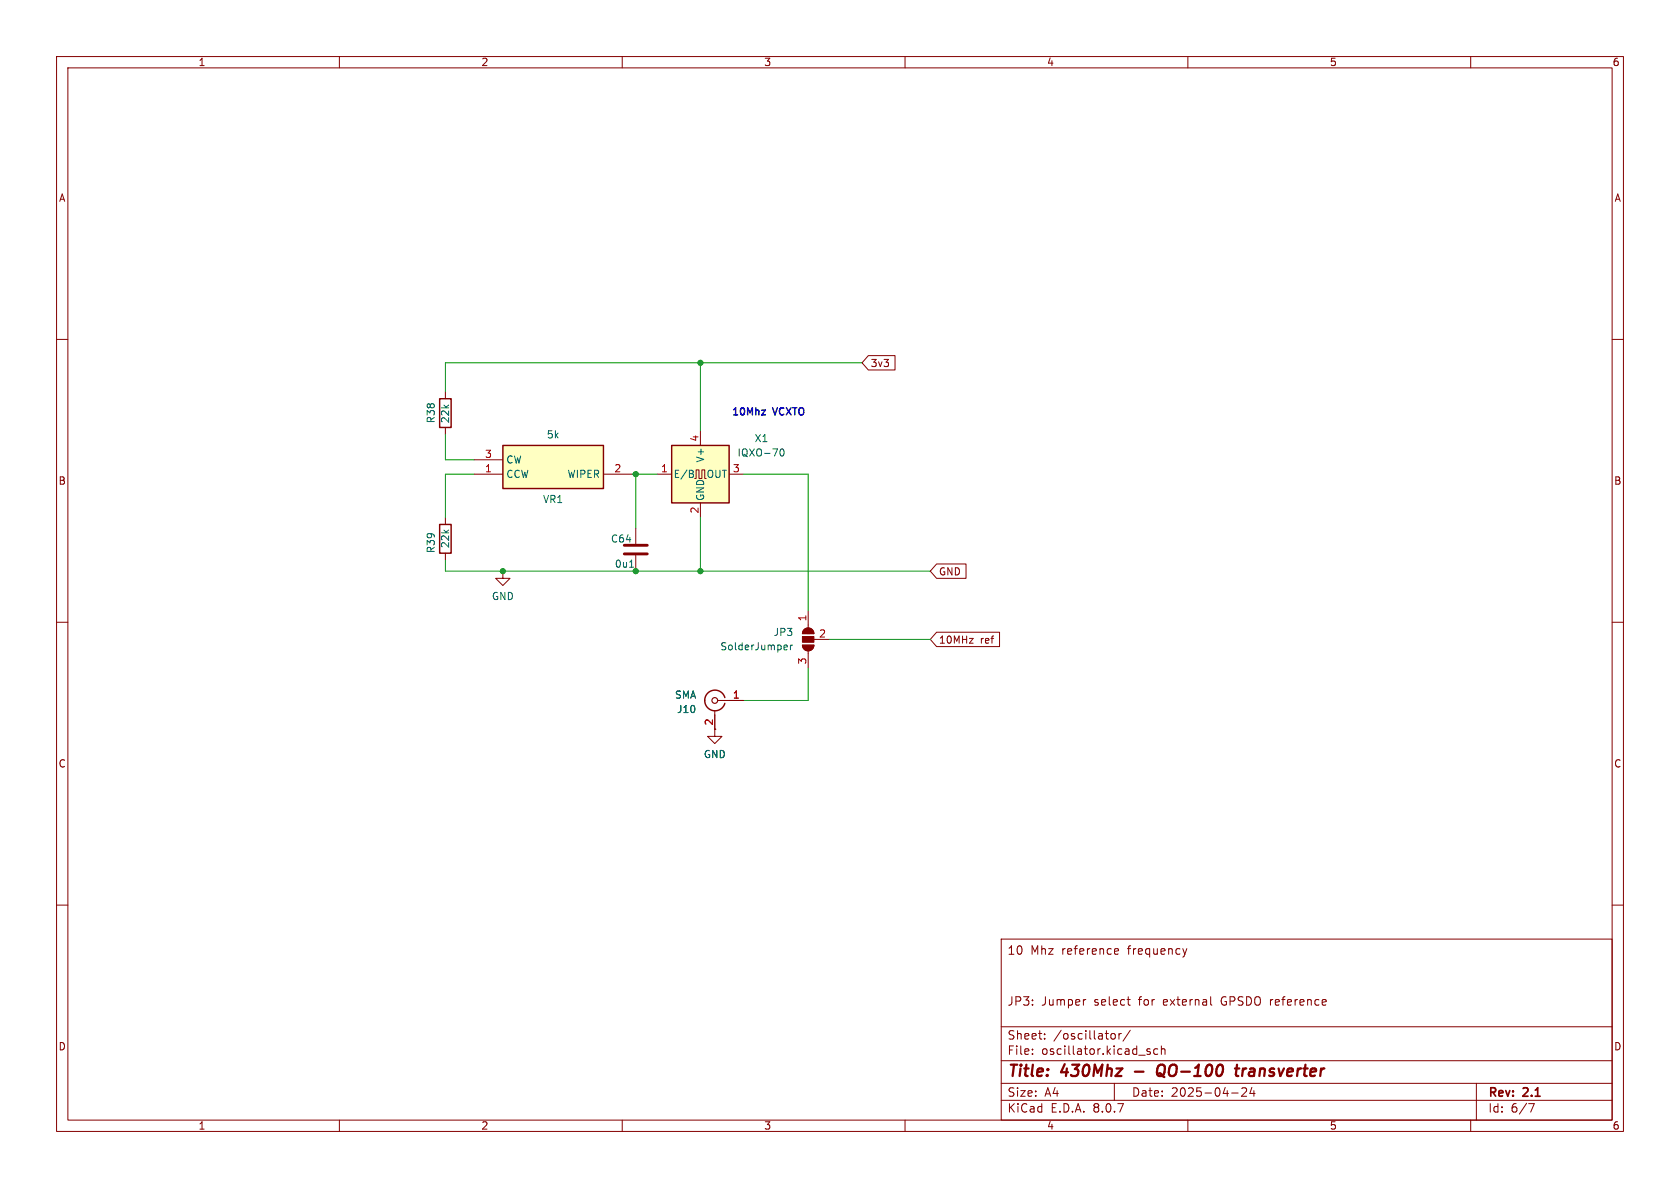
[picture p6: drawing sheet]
<svg xmlns="http://www.w3.org/2000/svg" width="297mm" height="210mm" viewBox="0 0 297 210" stroke-linecap="round" stroke-linejoin="round" font-family="sans-serif">
<g fill="none" stroke="#840000" stroke-width=".18">
<path d="M10 10h277v190h-277zM12 12h273v186h-273zM60 10v2M110 10v2M160 10v2M210 10v2M260 10v2M10 60h2M78.7 69.2v1.3M78.7 75.6v1.2M285 60h2M112.4 93.3v2.8"/>
<path d="M112.4 98.2v2.8M10 110h2M88.9 101v1.2h1.3l-1.3 1.3-1.3-1.3h1.3M88.9 101h.1M141.9 114h2a1.02 1.02 0 0 1-1 1.1 1.02 1.02 0 0 1-1-1.1zM142.2 111.3a1.02 1.02 0 0 1 1.1-.2 1.02 1.02 0 0 1 .6 .9h-2zM142.9 108v3M142.9 115.1v3M143.9 113h2.8M285 110h2M126.4 125.6v4.6h1.2l-1.2 1.2-1.3-1.2h1.3M126.9 123.8h4.5"/>
<path d="M10 160h2M177 166h108v32h-108zM192 176.7l-.3 .1M197.1 168.6h.6M197.1 167.8l.4-.1 .2 .4-.7 .1M199.2 176.7h.6M199.5 177.6l.3 .1M209.1 167.7l.4 1M209.5 168.7l-.2 .4M209.8 167.7l-.3 1M214 176.2v1.3l.2 .2M285 160h2"/>
<path d="M60 198v2M110 198v2M160 198v2M177 194.5h108M177 191.5h108M177 187.5h108M177 181.5h108M182.5 186.3v.1M182.5 185.5v.1M184.7 183.6v.1M184.7 182.8v.1M196.4 183l.3-.3 .3 .1 .2 .2v.4l-.2 .2-.3 .1-.3-.3"/>
<path d="M197 191.5v3M197.8 182.7v1M198.2 182.7l-.2 .1-.2 .2M199.8 182.1l-1.3 2M202.7 185.7l.7 .4-.2 .3-.5-.1M203.3 185.5l-.3-.1-.3 .2M204.7 185.5l-.5-.1-.2 .3v.4l.1 .2h.6M205.3 185.5l.2-.1 .4 .1 .1 .9M205.3 184.9v1.5M210 198v2M217.7 193.2h1.2M219.5 192.4l.6-.1 .2 .1 .1 .3-.9 1.1h.9"/>
<path d="M221.3 192.2l-.3 1.1h.9M221.7 192.8v1M260 198v2M261 191.5v6.5M270.2 195.1h1l-.6 1.5"/>
</g>
<path d="M200.6 189.4h1.6M204.9 189.7l.4 .1 .4 .5M205.6 188.2a.77 .77 0 0 0-1 .7l-.1 .6 .1 .4 .1 .2a.71 .71 0 0 0 1-.2M218.3 188.9h.8M218.7 188.2l-.2 1.7 .1 .2 .3 .1M219.8 188.9l-.2 1.3M220.3 188.9l-.4 .1-.2 .3" fill="none" stroke="#840000" stroke-width=".4"/>
<path d="M77.7 70.5h2.1v5.1h-2.1zM128.1 123.3a1.81 1.81 0 0 0-2.7-1 1.81 1.81 0 0 0-.1 3 1.81 1.81 0 0 0 2.8-1" fill="none" stroke="#840000" stroke-width=".25"/>
<path d="M110.4 96.4h4M110.4 97.9h4" fill="none" stroke="#840000" stroke-width=".51"/>
<path d="M111.3 100.3h.7M138.8 114l.3 .1 .1 .2-.6 .2M139.1 114.8l-.3 .1M139.7 114v.9M140.1 114l-.4 .3" fill="none" stroke="#006464" stroke-width=".18"/>
<circle cx="126.4" cy="123.8" r=".51" fill="none" stroke="#840000" stroke-width=".2"/>
<g fill="#840000" stroke="#840000" stroke-width=".18">
<path d="M142.2 111.3a1.02 1.02 0 0 1 1.1-.2 1.02 1.02 0 0 1 .6 .9h-2z"/>
<path d="M141.9 112.5h2v1h-2z"/>
<path d="M141.9 114h2a1.02 1.02 0 0 1-1 1.1 1.02 1.02 0 0 1-1-1.1z"/>
</g>
<path d="M88.9 78.7h17.8v7.7h-17.8z" fill="#ffffc2"/>
<path d="M88.9 78.7h17.8v7.7h-17.8zM77.7 92.7h2.1v5.1h-2.1z" fill="none" stroke="#840000" stroke-width=".25"/>
<path d="M78.7 91.4v1.3M78.7 97.8v1.3M83.8 83.8h5.1M83.8 81.3h5.1M106.7 83.8h5.1" fill="none" stroke="#840000" stroke-width=".18"/>
<path d="M118.7 78.7h10.2v10.2h-10.2z" fill="#ffffc2"/>
<path d="M118.7 78.7h10.2v10.2h-10.2z" fill="none" stroke="#840000" stroke-width=".25"/>
<path d="M123.8 76.2v2.5M153.5 62.9h4.7v2.5h-4.7l-1.1-1.3zM116.2 83.8h2.5M122.8 84.6h.3v-1.5h.5v1.5h.5v-1.5h.5v1.5h.2M123.8 88.9v2.5M128.9 83.8h2.5M165.6 99.7h5.2v2.5h-5.2l-1.1-1.2zM165.6 111.8h11.1v2.5h-11.1l-1.1-1.3zM126.4 126.4v2.5M128.9 123.8h2.5" fill="none" stroke="#840000" stroke-width=".18"/>
<path d="M138 79.5l.2-.1a.68 .68 0 0 1 .4 .6 .68 .68 0 0 1-.4 .6l-.2-.1-.1-.4zM122.3 83.1l.2 .3-.2 .3 .3 .3-.1 .3-.1 .1" fill="none" stroke="#006464" stroke-width=".18"/>
<path d="M134.7 72.5h.6l-.6 .8h.6" fill="none" stroke="#0000c2" stroke-width=".25"/>
<path d="M78.7 76.8v4.5h5.1M123.8 64.1v12.1M152.4 64.1h-73.7v5.1M78.7 99.1v1.9h85.8M83.8 83.8h-5.1v7.6M111.8 83.8h4.4M112.4 83.8v9.5M123.8 91.4v9.6M131.4 83.8h11.5v24.2M142.9 118.1v5.7h-11.5M146.7 113h17.8" fill="none" stroke="#009600" stroke-width=".18"/>
<g fill="#009600" stroke="#009600" stroke-width=".18">
<circle cx="88.9" cy="101" r=".46"/>
<circle cx="112.4" cy="101" r=".46"/>
<circle cx="112.4" cy="83.8" r=".46"/>
<circle cx="123.8" cy="64.1" r=".46"/>
<circle cx="123.8" cy="101" r=".46"/>
</g>
<g font-size="2.8" fill="#840000">
<text x="178" y="190.9">Title:</text>
<text x="187.7" y="190.9">430Mhz</text>
<text x="206.2" y="190.9">QO-100</text>
<text x="220.9" y="190.9">transverter</text>
</g>
<g font-size="2.1" fill="#840000">
<text x="178" y="169">10</text>
<text x="182.2" y="169">Mhz</text>
<text x="187.7" y="169">reference</text>
<text x="199.5" y="169">frequency</text>
<text x="178" y="178">JP3:</text>
<text x="184.1" y="178">Jumper</text>
<text x="193.5" y="178">select</text>
<text x="201.5" y="178">for</text>
<text x="205.9" y="178">external</text>
<text x="216.3" y="178">GPSDO reference</text>
<text x="178" y="184">Sheet:</text>
<text x="186.2" y="184">/oscillator/</text>
<text x="178" y="186.7">File:</text>
<text x="184.1" y="186.7">oscillator.kicad_sch</text>
<text x="178" y="196.9">KiCad</text>
<text x="178" y="194.1">Size:</text>
<text x="184.7" y="194.1">A4</text>
<text x="185.7" y="196.9">E.D.A.</text>
<text x="193.3" y="196.9">8.0.7</text>
<text x="200" y="194.1">Date:</text>
<text x="207" y="194.1">2025-04-24</text>
<text x="263" y="194.3">Rev:</text>
<text x="263" y="196.9">Id:</text>
<text x="267.1" y="196.9">6/7</text>
<text x="269.4" y="194.3">2.1</text>
</g>
<g font-size="1.8" fill="#840000">
<text x="35" y="11.9">1</text>
<text x="85" y="11.9">2</text>
<text x="135" y="11.9">3</text>
<text x="185" y="11.9">4</text>
<text x="235" y="11.9">5</text>
<text x="285" y="11.9">6</text>
<text x="10.3" y="35.9">A</text>
<text x="285.3" y="35.9">A</text>
<text x="153.8" y="65.1">3v3</text>
<text x="10.3" y="85.9">B</text>
<text x="285.3" y="85.9">B</text>
<text x="165.9" y="101.9">GND</text>
<text x="165.9" y="114">10MHz</text>
<text x="173.3" y="114">ref</text>
<text x="126.1" y="128.3" transform="rotate(-90 126.1 128.3)">2</text>
<text x="10.3" y="135.9">C</text>
<text x="285.3" y="135.9">C</text>
<text x="10.3" y="185.9">D</text>
<text x="285.3" y="185.9">D</text>
<text x="35" y="199.9">1</text>
<text x="85" y="199.9">2</text>
<text x="135" y="199.9">3</text>
<text x="185" y="199.9">4</text>
<text x="235" y="199.9">5</text>
<text x="285" y="199.9">6</text>
</g>
<g font-size="1.8" fill="#006464">
<text x="77.1" y="74.9" transform="rotate(-90 77.1 74.9)">R38</text>
<text x="79.6" y="74.9" transform="rotate(-90 79.6 74.9)">22k</text>
<text x="96.6" y="77.7">5k</text>
<text x="89.4" y="82.1">CW</text>
<text x="124.7" y="81.9" transform="rotate(-90 124.7 81.9)">V+</text>
<text x="130.3" y="80.9">IQXO-70</text>
<text x="133.3" y="78.4">X1</text>
<text x="89.4" y="84.7">CCW</text>
<text x="95.9" y="89.1">VR1</text>
<text x="100.2" y="84.7">WIPER</text>
<text x="119" y="84.7">E/B</text>
<text x="124.7" y="88.6" transform="rotate(-90 124.7 88.6)">GND</text>
<text x="124.8" y="84.7">OUT</text>
<text x="77.1" y="97.9" transform="rotate(-90 77.1 97.9)">R39</text>
<text x="79.6" y="97" transform="rotate(-90 79.6 97)">22k</text>
<text x="107.9" y="96.1">C64</text>
<text x="108.6" y="100.6">0u1</text>
<text x="86.9" y="106.3">GND</text>
<text x="136.7" y="112.6">JP3</text>
<text x="127.2" y="115.2">SolderJumper</text>
<text x="119.2" y="123.7">SMA</text>
<text x="119.6" y="126.3">J10</text>
<text x="124.3" y="134.2">GND</text>
</g>
<g font-size="1.8" fill="#0000c2">
<text x="129.2" y="73.8">10Mhz</text>
<text x="136.7" y="73.8">VCXTO</text>
</g>
<g font-size="1.8" fill="#a90000">
<text x="85.7" y="83.6">1</text>
<text x="85.7" y="81">3</text>
<text x="108.5" y="83.6">2</text>
<text x="116.8" y="83.6">1</text>
<text x="123.6" y="78.2" transform="rotate(-90 123.6 78.2)">4</text>
<text x="129.5" y="83.6">3</text>
<text x="123.6" y="90.9" transform="rotate(-90 123.6 90.9)">2</text>
<text x="142.6" y="109.9" transform="rotate(-90 142.6 109.9)">1</text>
<text x="144.7" y="112.8">2</text>
<text x="142.6" y="117.5" transform="rotate(-90 142.6 117.5)">3</text>
<text x="129.5" y="123.6">1</text>
</g>
</svg>
